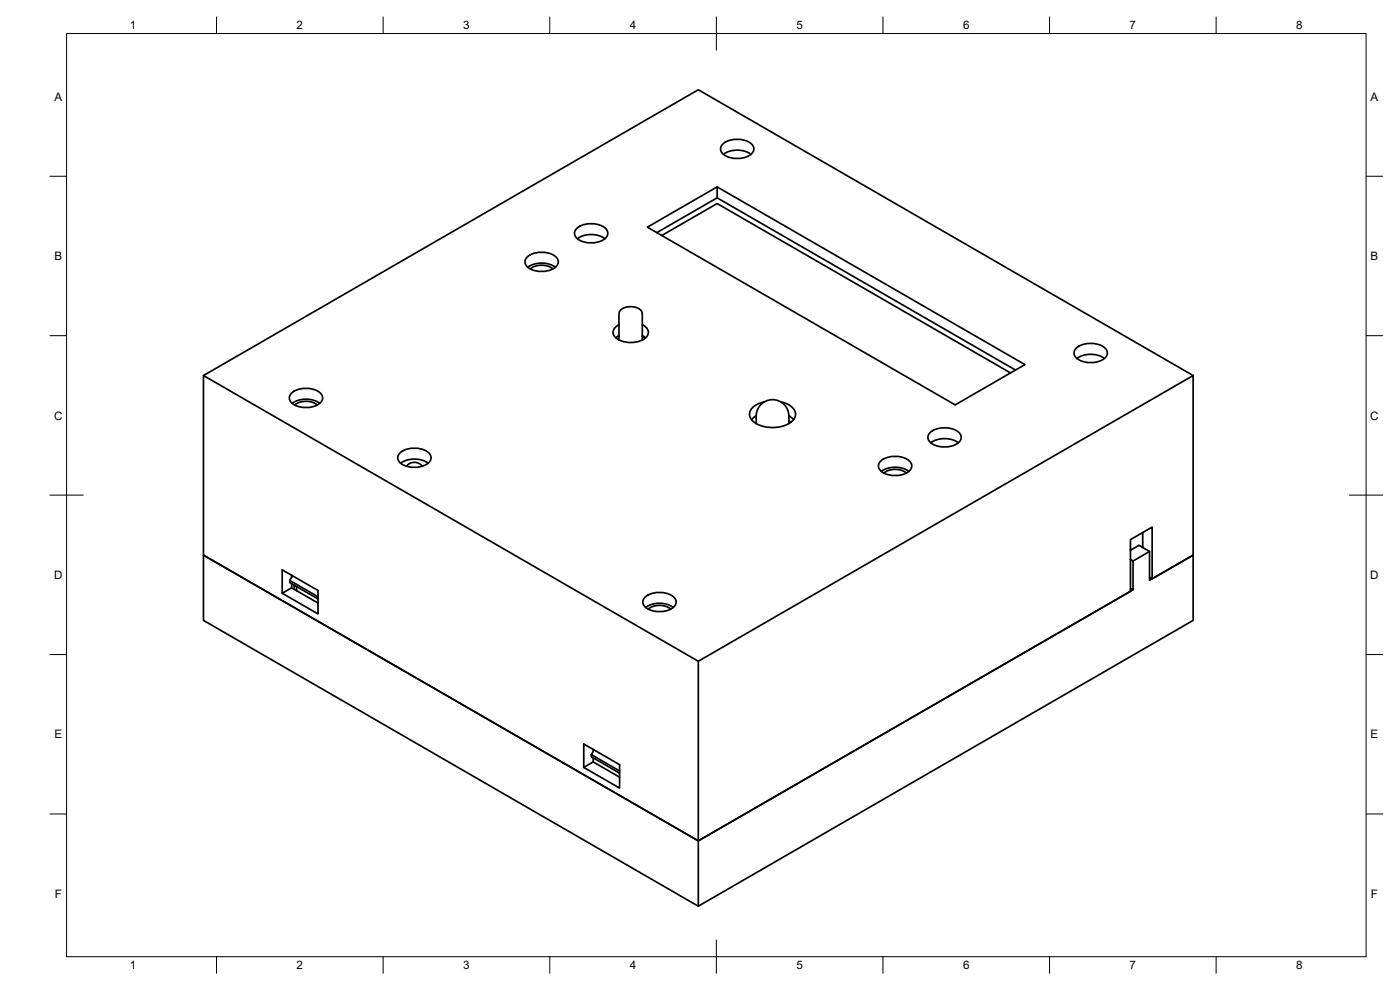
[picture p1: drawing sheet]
<svg xmlns="http://www.w3.org/2000/svg" width="420mm" height="297mm" viewBox="0 0 420 297" stroke-linecap="round" stroke-linejoin="round" font-family="sans-serif">
<!-- layer: Visible -->
<g fill="none" stroke="#000" stroke-width=".51">
<path d="M215.2 56.1l-20.9 12.1 92.4 53.3 20.9-12.1-92.4-53.3v3.3M217.1 43.1a7.1 7.1 0 0 1 8.8 .5 2.1 2.1 0 0 1-1.1 3.1 7.2 7.2 0 0 1-8.2-.9 1.89 1.89 0 0 1 .5-2.7zM217.1 46.3a7.4 7.4 0 0 1 8.3 0M158.4 77a7.1 7.1 0 0 1 8.8 .5 2.1 2.1 0 0 1-1.1 3.1 7.2 7.2 0 0 1-8.2-.9 1.89 1.89 0 0 1 .5-2.7zM173.2 68.4a7.1 7.1 0 0 1 8.8 .5 2.1 2.1 0 0 1-1.1 3.1 7.2 7.2 0 0 1-8.1-.9 1.89 1.89 0 0 1 .4-2.7zM173.3 71.6a7.4 7.4 0 0 1 8.2 0M197.1 69.8l18.1-10.4 89.6 51.6M198.6 70.7l16.6-9.6 88.1 50.8M158.4 80.2a7.4 7.4 0 0 1 8.3 0M159.2 80.7a5.6 5.6 0 0 1 6.7 0M185.8 97.4a2.34 2.34 0 0 0-1.8 2.2 2.34 2.34 0 0 0 1.7 2.3 7.5 7.5 0 0 0 8.5-1.1 2.28 2.28 0 0 0-1.4-3.4M61.1 112.7l148.5 85.7"/>
<path d="M87.7 117.8a7.1 7.1 0 0 1 8.8 .5 2.1 2.1 0 0 1-1.1 3.1 7.2 7.2 0 0 1-8.2-.9 1.89 1.89 0 0 1 .5-2.7zM185.8 102v-7.9a3.5 3.5 0 0 1 4.3-2l1.1 .3a2.08 2.08 0 0 1 1.6 1.7v7.9M185.8 100.7l-1 .7M192.8 100.9l.9 .5M192.8 100.7l1 .7M323.2 104.3a7.1 7.1 0 0 1 8.8 .5 2.1 2.1 0 0 1-1.1 3.2 7.2 7.2 0 0 1-8.2-1 1.89 1.89 0 0 1 .5-2.7zM323.2 107.6a7.4 7.4 0 0 1 8.3 0M358.1 112.7l-148.5-85.8-148.5 85.8v53.9M87.7 121a7.4 7.4 0 0 1 8.3 0M88.5 121.5a5.6 5.6 0 0 1 6.7 0M120.2 135.8a7.1 7.1 0 0 1 8.8 .5 2.1 2.1 0 0 1-1.1 3.1 7.2 7.2 0 0 1-8.2-1 1.89 1.89 0 0 1 .5-2.6zM120.2 139a7.4 7.4 0 0 1 8.3 0"/>
<path d="M126.7 139.9a3 3 0 0 0-4.7 0M226.9 124.8l-1.4 1.1M226.9 127.1a6.9 6.9 0 0 1 1.2-5.4 4.9 4.9 0 0 1 5.4-1.5 4.9 4.9 0 0 1 3.2 4.6v2.3M229.4 120.6a4.7 4.7 0 0 0-4.5 3.8 5.1 5.1 0 0 0 4.8 3.7 8.8 8.8 0 0 0 8.7-2.5 3.1 3.1 0 0 0-2.2-4.4l-1.9-.6M236.7 126.3l.7 .4M236.8 124.8l1.4 1.1M264.5 138.2a7.1 7.1 0 0 1 8.8 .5 2.1 2.1 0 0 1-1.1 3.1 7.2 7.2 0 0 1-8.2-.9 1.89 1.89 0 0 1 .5-2.7zM279.3 129.6a7.1 7.1 0 0 1 8.8 .5 2.1 2.1 0 0 1-1.1 3.2 7.2 7.2 0 0 1-8.2-1 1.89 1.89 0 0 1 .5-2.7zM279.3 132.9a7.4 7.4 0 0 1 8.3 0M264.5 141.4a7.4 7.4 0 0 1 8.3 0M265.3 141.9a5.6 5.6 0 0 1 6.7 0M342.9 159.8v4.5"/>
<path d="M61.1 166.6l148.5 85.7 130.4-75.3M61.1 166.6v19.5l148.5 85.8M84.7 178l10.7 6.2v-7l-10.7-6.2v7l2.8-1.6 7.9 4.5M87 174.1v.7l8.4 4.9M87.5 172.6v.6M87.5 175.1v1.3M87.8 172.7l-.8 1.4 8.4 5M88.3 175.6v1.2M89 176v1.2M193.7 179a7.1 7.1 0 0 1 8.9 .5 2.1 2.1 0 0 1-1.1 3.2 7.2 7.2 0 0 1-8.2-1 1.89 1.89 0 0 1 .4-2.7zM339.3 167.9l.7 .4v8.7l-.7-.5M339.3 165.1l2.5-1.5 3.2 1.9v8.6l13.1-7.5v19.5l-148.5 85.8v-19.6l-148.5-85.7"/>
<path d="M339.3 165h.1M342.9 164.1l-.1 .1M345 173.2l.8 .5v-15.6l-6.5 3.8v15.5l-129.7 74.9v-53.9l148.5-85.7v53.9l-12.3 7.1M345 165.5l-5 2.8M193.8 182.3a7.4 7.4 0 0 1 8.2 0M194.5 182.8a5.6 5.6 0 0 1 6.8 0M175.2 230.3l10.7 6.2v-7.1l-10.7-6.2v7.1l2.8-1.7 7.9 4.6M177.5 226.4v.7l8.4 4.9M178 224.9v.5M178 227.4v1.2M178.3 225l-.8 1.4 8.4 4.9"/>
</g>
<!-- layer: BORDER -->
<g fill="none" stroke="#000" stroke-width=".3">
<path d="M20 10.1h390v276.9h-390zM65 5.1v5M115 5.1v5M165 5.1v5M215 5.1v10M265 5.1v5M315 5.1v5M365 5.1v5M15 52.9h5M410 52.9h5M15 100.7h5M410 100.7h5"/>
<path d="M15 148.6h10M405 148.6h10M15 196.4h5M410 196.4h5M15 244.2h5M410 244.2h5M65 287v5M115 287v5M165 287v5M215 282.1v9.9M265 287v5M315 287v5"/>
<path d="M365 287v5"/>
</g>
<g font-size="3.5">
<text x="39" y="8.8">1</text>
<text x="89" y="8.8">2</text>
<text x="139" y="8.8">3</text>
<text x="189" y="8.8">4</text>
<text x="239" y="8.8">5</text>
<text x="289" y="8.8">6</text>
<text x="339" y="8.8">7</text>
<text x="389" y="8.8">8</text>
<text x="16.3" y="30.2">A</text>
<text x="411.3" y="30.2">A</text>
<text x="16.3" y="78">B</text>
<text x="411.3" y="78">B</text>
<text x="16.2" y="125.9">C</text>
<text x="411.2" y="125.9">C</text>
<text x="16.2" y="173.7">D</text>
<text x="411.2" y="173.7">D</text>
<text x="16.3" y="221.6">E</text>
<text x="411.3" y="221.6">E</text>
<text x="16.4" y="269.4">F</text>
<text x="411.4" y="269.4">F</text>
<text x="39" y="290.8">1</text>
<text x="89" y="290.8">2</text>
<text x="139" y="290.8">3</text>
<text x="189" y="290.8">4</text>
<text x="239" y="290.8">5</text>
<text x="289" y="290.8">6</text>
<text x="339" y="290.8">7</text>
<text x="389" y="290.8">8</text>
</g>
</svg>
